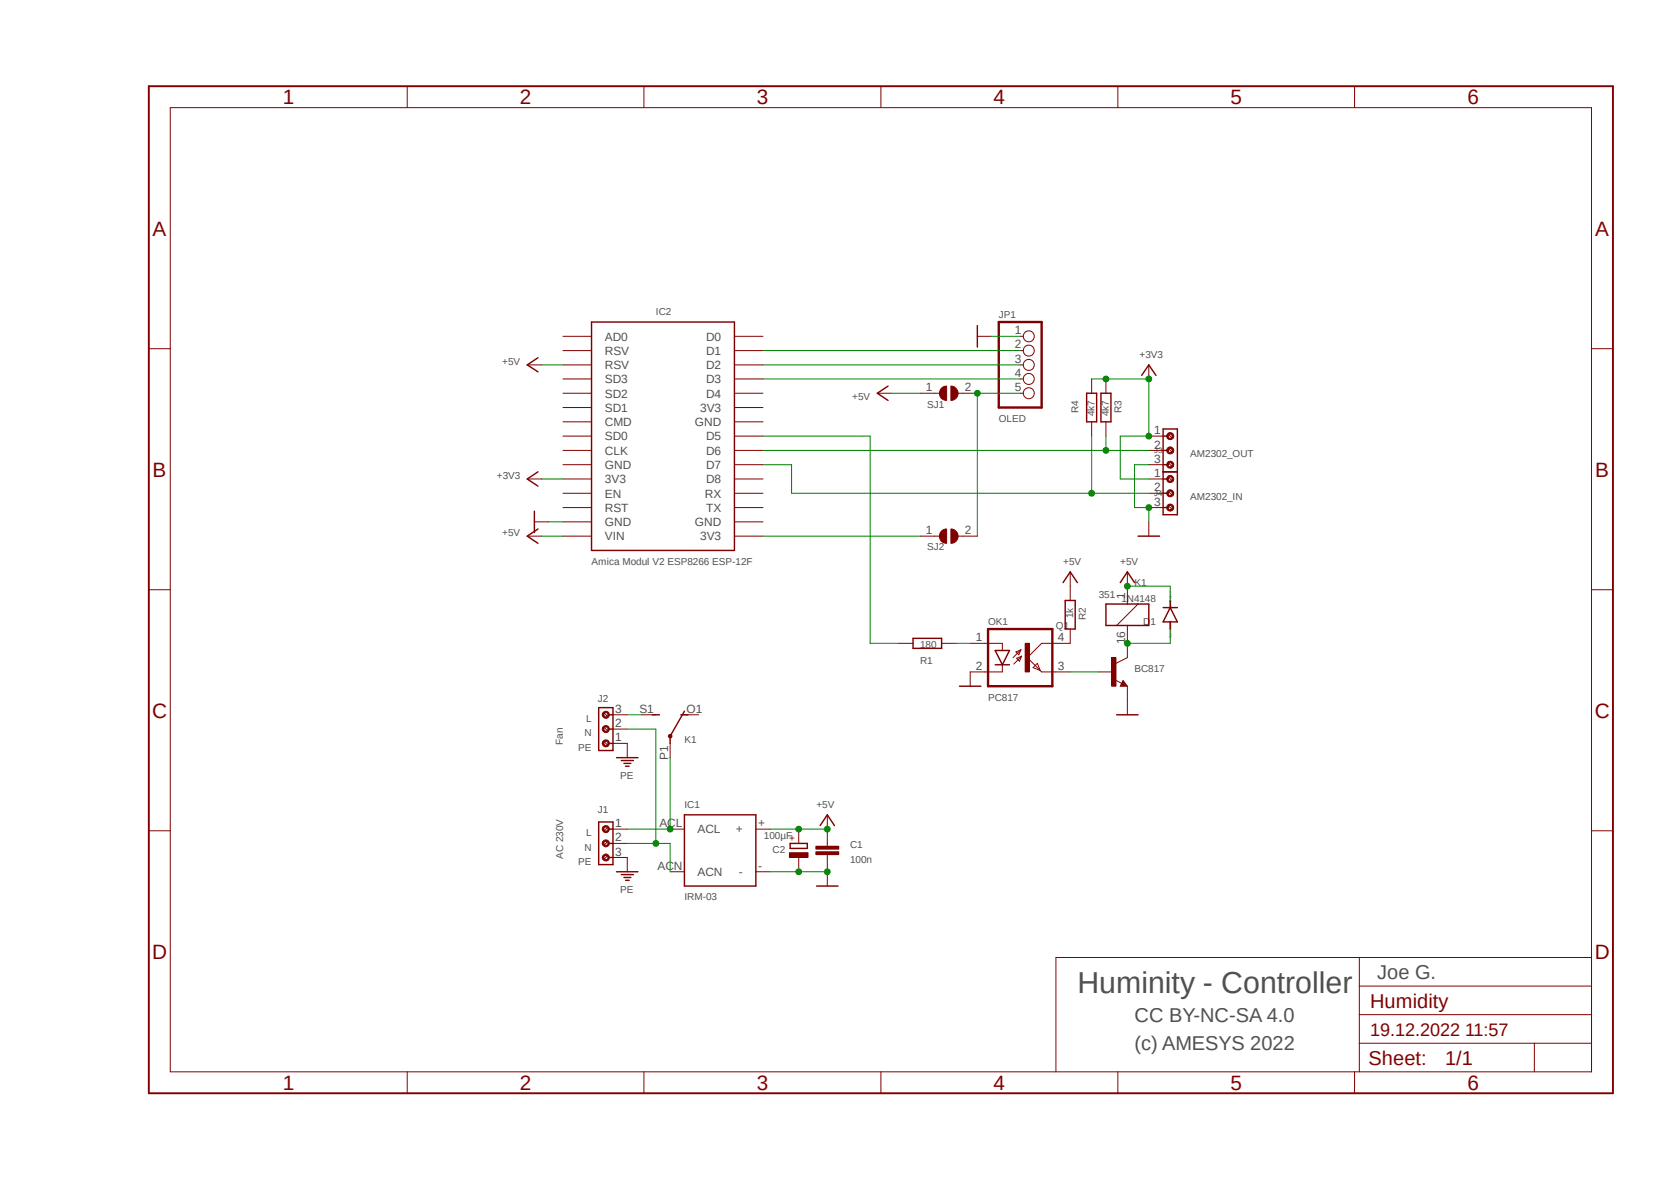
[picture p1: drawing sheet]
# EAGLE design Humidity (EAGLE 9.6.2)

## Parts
C1  100n  C-EUC1206  [C1206]
C2  100µF  CPOL-EUSMCC  [SMC_C]
D1  1N4148  DIODE-SOD123  [SOD123]
IC1  IRM-03  [IRM-03]
IC2  Amica Modul V2 ESP8266 ESP-12F  ESP12E_DEVKIT  [ESP12E_DEVKIT]
J1  AC 230V  691216910003  [691216910003]
J2  Fan  691216910003  [691216910003]
J3  AM2302_OUT  691216710003  [691216710003]
J4  AM2302_IN  691216710003  [691216710003]
JP1  OLED  PINHD-1X5  [1X05]
K1  351  [351]
OK1  PC817  [DIL04]
Q1  BC817  TRANSISTOR-NPN_BC817SMD  [TRANSISTOR-NPN_SOT23-BEC]
R1  180  R-EU_R1206  [R1206]
R2  1k  R-EU_M1206  [M1206]
R3  4k7  R-EU_M1206  [M1206]
R4  4k7  R-EU_M1206  [M1206]
SJ1  SJ  [SJ]
SJ2  SJ  [SJ]

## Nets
+3V3: IC2.3V3@0(3V3) J3.1 J4.1 R3.1 R4.1
+5V: C1.1 C2.+ D1.C IC1.+ IC2.RSV@1(RSV) IC2.VIN K1.1 R2.1 SJ1.1
GND: C1.2 C2.- IC1.- IC2.GND@1(GND) J3.3 J4.3 JP1.1 OK1.2(C) Q1.E
N$1: IC2.D6 J3.2 R3.2
N$2: IC2.D7 J4.2 R4.2
N$3: JP1.5 SJ1.2 SJ2.2
N$4: IC1.ACL J1.1 K1.P1(2:P)
N$5: IC1.ACN J1.2 J2.2
N$6: OK1.1(A) R1.2
N$7: OK1.4(COL) R2.2
N$8: D1.A K1.16 Q1.C
N$9: OK1.3(EMIT) Q1.B
N$10: J2.3 K1.S1(2:S)
N$11: IC2.D1 JP1.2
N$12: IC2.D2 JP1.3
N$13: IC2.D3 JP1.4
N$14: IC2.3V3@2(3V3) SJ2.1
PE: J1.3 J2.1
REL: IC2.D5 R1.1
Unconnected: IC2.3V3@1(3V3) IC2.AD0 IC2.CLK IC2.CMD IC2.D0 IC2.D4 IC2.D8 IC2.EN IC2.GND@0(GND) IC2.GND@2(GND) IC2.GND@3(GND) IC2.RST IC2.RSV@0(RSV) IC2.RX IC2.SD0 IC2.SD1 IC2.SD2 IC2.SD3 IC2.TX K1.O1(2:O) K1.O2(3:O) K1.P2(3:P) K1.S2(3:S)

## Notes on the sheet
- L
- N
- PE
- L
- N
- PE
- Joe G.
- Huminity - Controller
- CC BY-NC-SA 4.0
- (c) AMESYS 2022

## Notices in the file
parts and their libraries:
Eagle_WR-TBL Rising Cage Clamp: Copyright: Würth Elektronik
